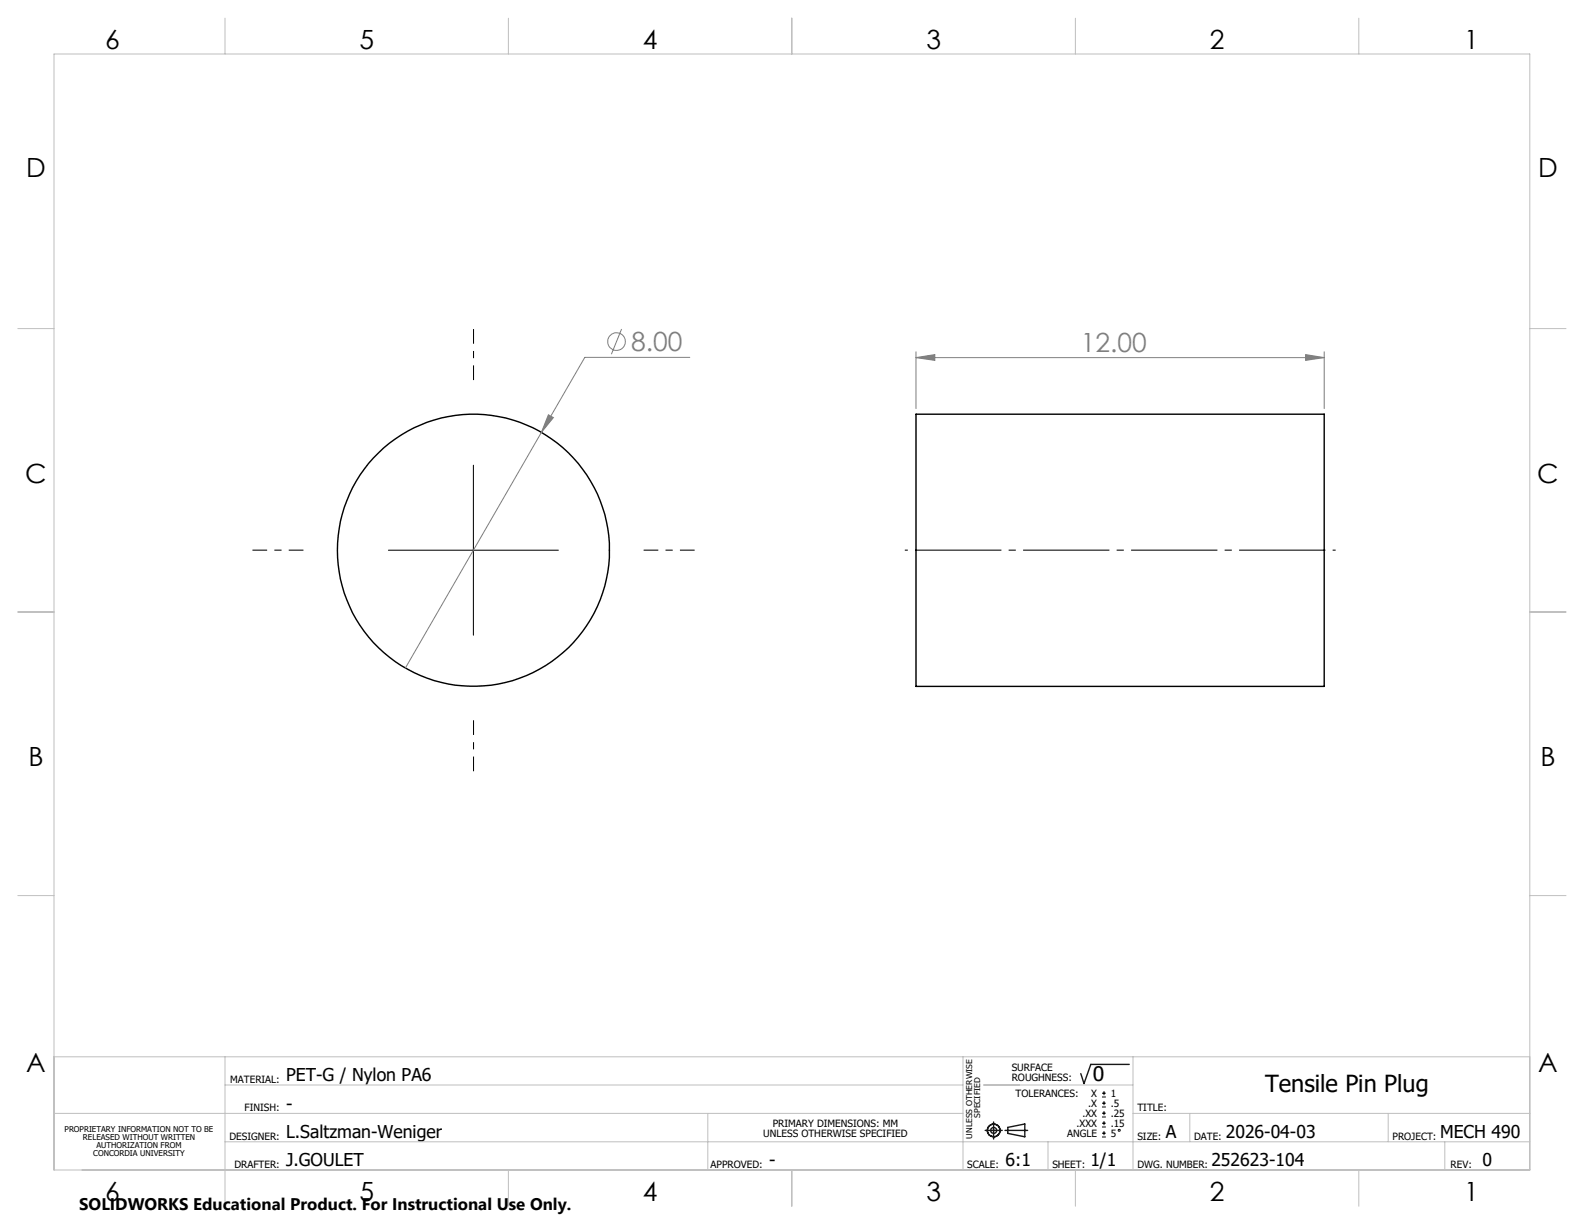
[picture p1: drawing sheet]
<svg xmlns="http://www.w3.org/2000/svg" width="279mm" height="216mm" viewBox="0 0 279 216" stroke-linecap="round" stroke-linejoin="round" font-family="sans-serif">
<g fill="none" stroke="#000" stroke-width=".25">
<path d="M161.6 73.1h72v48h-72z"/>
<circle cx="83.5" cy="97.1" r="24"/>
</g>
<g fill="none" stroke="#808080" stroke-width=".18">
<path d="M109.6 58l-1.8 4.5M95.5 76.3l-24 41.5M96.7 73.2l.9 .5-2.1 2.6zM121.7 63h-18.5l-7.7 13.3M161.6 63.1l3.3-.6v1.1zM161.6 63.1h72M161.6 62.1v10M230.3 62.5l3.3 .6-3.3 .5zM233.6 62.1v10"/>
<circle cx="108.8" cy="60.2" r="1.55"/>
</g>
<g fill="none" stroke="#000" stroke-width=".18">
<path d="M68.5 97h30M83.5 82.1v29.9M194.4 193.5h.7M194.4 192.8h.7M194.4 195.3h.7M194.4 194.6h.7M194.4 197h.7M194.4 196.4h.7M194.4 198.8h.7M194.4 198.1h.7M194.4 199.9h.7M194.7 192.5v.7"/>
<path d="M194.7 194.2v.7M194.7 196v.7M194.7 197.8v.7M194.7 199.5v.7M194.4 200.6h.7"/>
<circle cx="197.4" cy="199.4" r=".17"/>
</g>
<g fill="none" stroke="#191924" stroke-width=".25">
<path d="M173.8 199.4h3M175.3 197.9v3M177.3 199.4h4M177.8 198.9l3-.6v2.2l-3-.6zM199.2 187.7h-6.8l-1.2 3.4-.6-1.7"/>
<circle cx="175.3" cy="199.4" r="1.11"/>
<circle cx="175.3" cy="199.4" r=".52"/>
</g>
<path d="M83.5 67v-9M53.5 97h-9M113.5 97h9M83.5 127v9" fill="none" stroke="#000" stroke-width=".18" stroke-dasharray="15.2 1.3 1.3 1.3" stroke-dashoffset="12.6" stroke-linecap="butt"/>
<path d="M159.6 97h76" fill="none" stroke="#000" stroke-width=".18" stroke-dasharray="15.2 1.3 1.3 1.3" stroke-dashoffset="-1.8" stroke-linecap="butt"/>
<g fill="none" stroke="#c0c0c0" stroke-width=".18">
<path d="M9.5 9.5h260.3v196.9h-260.3zM39.7 3.2v6.3M89.7 3.2v6.3M139.7 3.2v6.4M189.7 3.2v6.3M239.7 3.2v6.3M3.1 58h6.4M269.8 58h6.4M3.1 107.9h6.4M269.8 107.9h6.4M3.1 158h6.4M269.8 158h6.4"/>
<path d="M9.5 186.4h260.3M9.5 196.4h160.4M39.7 186.4v26.4M39.7 191.4h130.2M124.8 196.4v10M169.9 186.4v20M173.5 191.4h26.3M199.8 196.4h70M199.8 186.4v20M209.9 196.4v5M244.9 196.4v5M39.7 201.4h230.1"/>
<path d="M89.7 206.4v6.4M139.7 206.4v6.4M184.9 201.4v5M189.7 206.4v6.4M239.7 206.4v6.4M254.8 201.4v5"/>
</g>
<path d="M96.7 73.2l-1.2 3.1 2.1-2.6zM161.6 63.1l3.3-.6v1.1zM230.3 62.5l3.3 .6-3.3 .5z" fill="#808080"/>
<g font-size="4.7">
<text x="18.6" y="8.6">6</text>
<text x="63.4" y="8.6">5</text>
<text x="113.4" y="8.6">4</text>
<text x="163.4" y="8.6">3</text>
<text x="213.4" y="8.6">2</text>
<text x="258.3" y="8.6">1</text>
<text x="4.6" y="31.2">D</text>
<text x="271.3" y="31.2">D</text>
<text x="4.5" y="85.2">C</text>
<text x="271.2" y="85.2">C</text>
<text x="5" y="135.2">B</text>
<text x="271.7" y="135.2">B</text>
<text x="4.6" y="189.2">A</text>
<text x="271.3" y="189.2">A</text>
<text x="18.6" y="211.8">6</text>
<text x="63.4" y="211.8">5</text>
<text x="113.4" y="211.8">4</text>
<text x="163.4" y="211.8">3</text>
<text x="213.4" y="211.8">2</text>
<text x="258.3" y="211.8">1</text>
</g>
<g font-size="4.7" fill="#808080">
<text x="111.3" y="61.9">8.00</text>
<text x="190.7" y="62">12.00</text>
</g>
<text font-size="4.2" x="223.2" y="192.6">Tensile Pin Plug</text>
<text font-size="3.5" x="192.8" y="190.6">0</text>
<g font-size="3.1">
<text x="50.5" y="190.7">PET-G / Nylon PA6</text>
<text x="50.5" y="195.7">-</text>
<text x="50.5" y="200.7">L.Saltzman-Weniger</text>
<text x="205.7" y="200.7">A</text>
<text x="216.2" y="200.7">2026-04-03</text>
<text x="254" y="200.7">MECH 490</text>
<text x="50.5" y="205.7">J.GOULET</text>
<text x="135.7" y="205.7">-</text>
<text x="177.4" y="205.7">6:1</text>
<text x="192.3" y="205.7">1/1</text>
<text x="213.7" y="205.7">252623-104</text>
<text x="261.5" y="205.7">0</text>
</g>
<text font-size="3" x="14" y="213.5">SOLIDWORKS Educational Product. For Instructional Use Only.</text>
<g font-size="1.8">
<text x="40.6" y="191">MATERIAL:</text>
<text x="178.5" y="189">SURFACE</text>
<text x="178.5" y="190.8">ROUGHNESS:</text>
<text x="43.1" y="196">FINISH:</text>
<text x="179.1" y="193.5">TOLERANCES:</text>
<text x="190.9" y="197">.XX</text>
<text x="191.9" y="195.3">.X</text>
<text x="192.5" y="193.5">X</text>
<text x="195.9" y="193.5">1</text>
<text x="195.9" y="195.3">.5</text>
<text x="195.9" y="197">.25</text>
<text x="200.6" y="196">TITLE:</text>
<text x="40.5" y="201">DESIGNER:</text>
<text x="134.6" y="200.5">UNLESS OTHERWISE SPECIFIED</text>
<text x="136.3" y="198.8">PRIMARY DIMENSIONS: MM</text>
<text x="188.2" y="200.6">ANGLE</text>
<text x="189.9" y="198.8">.XXX</text>
<text x="195.9" y="198.8">.15</text>
<text x="195.9" y="200.6">5</text>
<text x="200.6" y="201">SIZE:</text>
<text x="210.6" y="201">DATE:</text>
<text x="245.6" y="201">PROJECT:</text>
<text x="41.3" y="206">DRAFTER:</text>
<text x="125.3" y="206">APPROVED:</text>
<text x="170.6" y="206">SCALE:</text>
<text x="185.6" y="206">SHEET:</text>
<text x="200.6" y="206">DWG. NUMBER:</text>
<text x="255.9" y="206">REV:</text>
</g>
<g font-size="1.4">
<text x="172.9" y="197.2" transform="rotate(-90 172.9 197.2)">SPECIFIED</text>
<text x="11.4" y="199.7">PROPRIETARY INFORMATION NOT TO BE</text>
<text x="14.6" y="201.1">RELEASED WITHOUT WRITTEN</text>
<text x="16.5" y="203.9">CONCORDIA UNIVERSITY</text>
<text x="17" y="202.5">AUTHORIZATION FROM</text>
<text x="171.5" y="200.8" transform="rotate(-90 171.5 200.8)">UNLESS OTHERWISE</text>
</g>
</svg>
